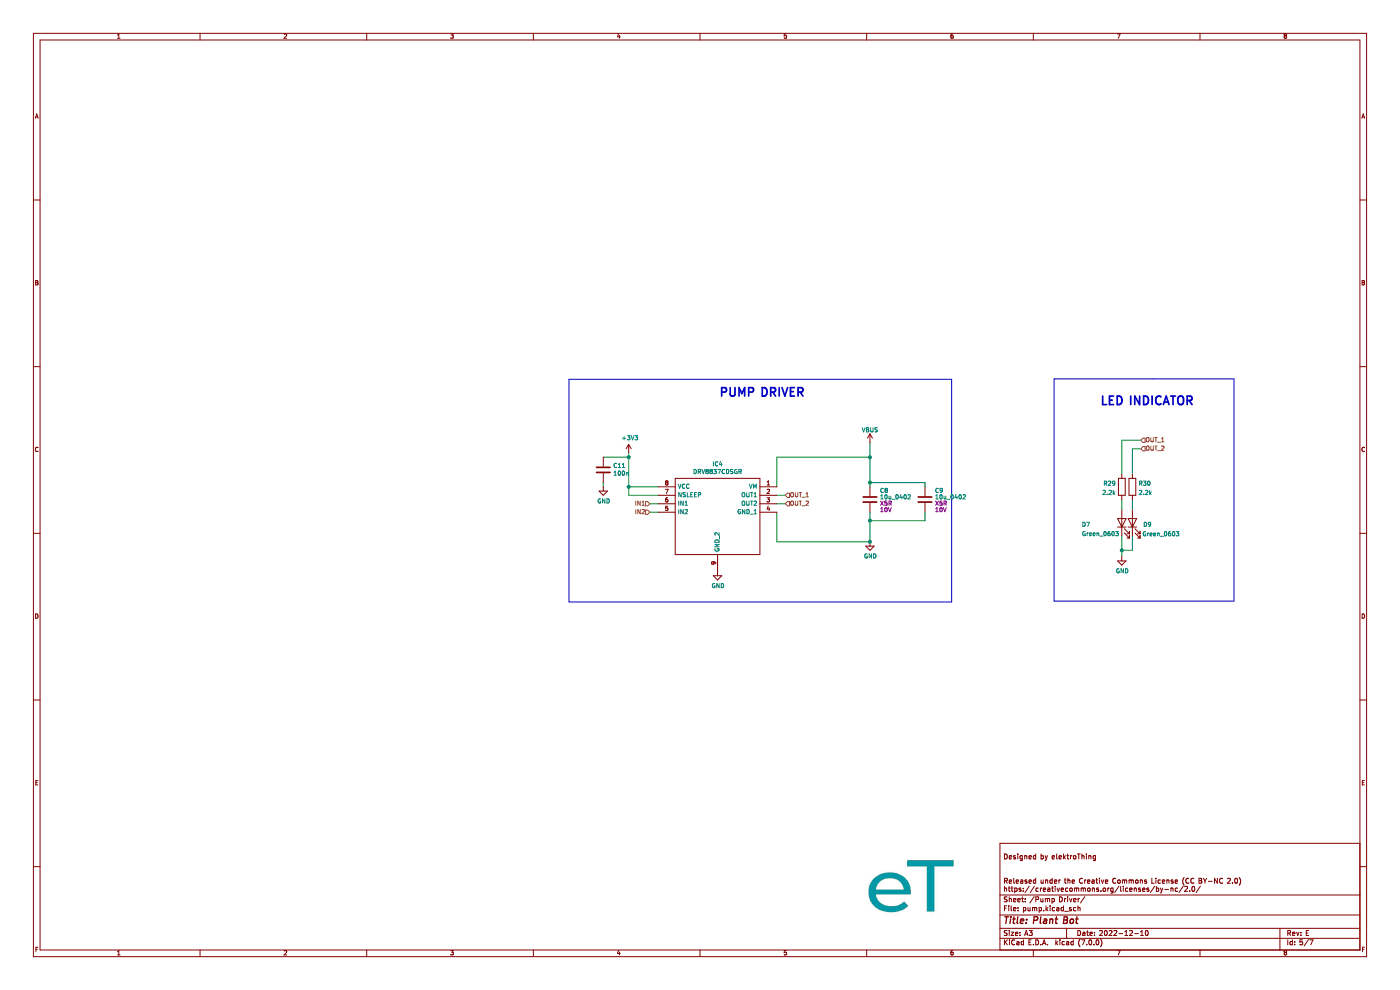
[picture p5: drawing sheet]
(kicad_sch (version 20230121) (generator eeschema)

 (paper "A3")

 (title_block
  (title "Plant Bot")
  (date "2022-12-10")
  (rev "E"))

 (lib_symbols
  (symbol "Capacitor_JLC:100n" (pin_numbers hide) (pin_names (offset 0.254)) (in_bom yes) (on_board yes)
   (property "Reference" "C" (at 0.635 2.54 0) (effects (font (size 1.27 1.27)) (justify left)))
   (property "Value" "100n" (at 0.635 -2.54 0) (effects (font (size 1.27 1.27)) (justify left)))
   (property "Footprint" "Capacitor_SMD:C_0402_1005Metric" (at 0.9652 -3.81 0) (effects (font (size 1.27 1.27)) hide))
   (property "Datasheet" "~" (at 0 0 0) (effects (font (size 1.27 1.27)) hide))
   (property "Type" "X7R" (at 0 0 0) (effects (font (size 1.27 1.27)) hide))
   (property "LCSC" "C307331" (at 0 0 0) (effects (font (size 1.27 1.27)) hide))
   (symbol "100n_0_1"
    (polyline (pts (xy -2.032 -0.762) (xy 2.032 -0.762)) (stroke (width 0.508) (type default)) (fill (type none)))
    (polyline (pts (xy -2.032 0.762) (xy 2.032 0.762)) (stroke (width 0.508) (type default)) (fill (type none))))
   (symbol "100n_1_1"
    (pin passive line (at 0 3.81 270) (length 2.794) (name "~" (effects (font (size 1.27 1.27)))) (number "1" (effects (font (size 1.27 1.27)))))
    (pin passive line (at 0 -3.81 90) (length 2.794) (name "~" (effects (font (size 1.27 1.27)))) (number "2" (effects (font (size 1.27 1.27)))))))
  (symbol "Capacitor_JLC:10u_0402" (pin_numbers hide) (pin_names (offset 0.254)) (in_bom yes) (on_board yes)
   (property "Reference" "C" (at 3.175 3.175 0) (effects (font (size 1.27 1.27)) (justify left)))
   (property "Value" "10u_0402" (at 3.175 1.27 0) (effects (font (size 1.27 1.27)) (justify left)))
   (property "Footprint" "Capacitor_SMD:C_0402_1005Metric" (at 32.385 -1.905 0) (effects (font (size 1.27 1.27)) hide))
   (property "Datasheet" "~" (at 0 0 0) (effects (font (size 1.27 1.27)) hide))
   (property "Type" "X5R" (at 5.08 -3.175 0) (effects (font (size 1.27 1.27))))
   (property "LCSC" "C315248" (at 19.685 0 0) (effects (font (size 1.27 1.27)) hide))
   (property "Voltage" "10V" (at 5.08 -1.27 0) (effects (font (size 1.27 1.27))))
   (symbol "10u_0402_0_1"
    (polyline (pts (xy -2.032 -0.762) (xy 2.032 -0.762)) (stroke (width 0.508) (type default)) (fill (type none)))
    (polyline (pts (xy -2.032 0.762) (xy 2.032 0.762)) (stroke (width 0.508) (type default)) (fill (type none))))
   (symbol "10u_0402_1_1"
    (pin passive line (at 0 3.81 270) (length 2.794) (name "~" (effects (font (size 1.27 1.27)))) (number "1" (effects (font (size 1.27 1.27)))))
    (pin passive line (at 0 -3.81 90) (length 2.794) (name "~" (effects (font (size 1.27 1.27)))) (number "2" (effects (font (size 1.27 1.27)))))))
  (symbol "Diode_JLC:Green_0603" (pin_numbers hide) (pin_names (offset 1.016) hide) (in_bom yes) (on_board yes)
   (property "Reference" "D" (at 0 5.08 0) (effects (font (size 1.27 1.27))))
   (property "Value" "Green_0603" (at 0 3.175 0) (effects (font (size 1.27 1.27))))
   (property "Footprint" "LED_SMD:LED_0603_1608Metric" (at 29.21 -1.27 0) (effects (font (size 1.27 1.27)) hide))
   (property "Datasheet" "https://datasheet.lcsc.com/lcsc/1811101510_Everlight-Elec-19-217-GHC-YR1S2-3T_C72043.pdf" (at 63.5 1.27 0) (effects (font (size 1.27 1.27)) hide))
   (property "LCSC" "C72043" (at 17.78 3.81 0) (effects (font (size 1.27 1.27)) hide))
   (symbol "Green_0603_0_1"
    (polyline (pts (xy -1.27 -1.27) (xy -1.27 1.27)) (stroke (width 0.254) (type default)) (fill (type none)))
    (polyline (pts (xy -1.27 0) (xy 1.27 0)) (stroke (width 0) (type default)) (fill (type none)))
    (polyline (pts (xy 1.27 -1.27) (xy 1.27 1.27) (xy -1.27 0) (xy 1.27 -1.27)) (stroke (width 0.254) (type default)) (fill (type none)))
    (polyline (pts (xy -3.048 -0.762) (xy -4.572 -2.286) (xy -3.81 -2.286) (xy -4.572 -2.286) (xy -4.572 -1.524)) (stroke (width 0) (type default)) (fill (type none)))
    (polyline (pts (xy -1.778 -0.762) (xy -3.302 -2.286) (xy -2.54 -2.286) (xy -3.302 -2.286) (xy -3.302 -1.524)) (stroke (width 0) (type default)) (fill (type none))))
   (symbol "Green_0603_1_1"
    (pin passive line (at -3.81 0 0) (length 2.54) (name "K" (effects (font (size 1.27 1.27)))) (number "1" (effects (font (size 1.27 1.27)))))
    (pin passive line (at 3.81 0 180) (length 2.54) (name "A" (effects (font (size 1.27 1.27)))) (number "2" (effects (font (size 1.27 1.27)))))))
  (symbol "Power-Drivers_JLC:DRV8837CDSGR" (pin_names (offset 0.762)) (in_bom yes) (on_board yes)
   (property "Reference" "IC" (at 31.75 7.62 0) (effects (font (size 1.27 1.27)) (justify left)))
   (property "Value" "DRV8837CDSGR" (at 31.75 5.08 0) (effects (font (size 1.27 1.27)) (justify left)))
   (property "Footprint" "SON50P200X200X80-9N" (at 31.75 2.54 0) (effects (font (size 1.27 1.27)) (justify left) hide))
   (property "Datasheet" "http://www.ti.com/lit/gpn/drv8837c" (at 31.75 0 0) (effects (font (size 1.27 1.27)) (justify left) hide))
   (property "Description" "1A Low-Voltage H-Bridge Driver" (at 31.75 -2.54 0) (effects (font (size 1.27 1.27)) (justify left) hide))
   (property "Height" "0.8" (at 31.75 -5.08 0) (effects (font (size 1.27 1.27)) (justify left) hide))
   (property "Manufacturer_Name" "Texas Instruments" (at 31.75 -7.62 0) (effects (font (size 1.27 1.27)) (justify left) hide))
   (property "Manufacturer_Part_Number" "DRV8837CDSGR" (at 31.75 -10.16 0) (effects (font (size 1.27 1.27)) (justify left) hide))
   (property "Mouser Part Number" "595-DRV8837CDSGR" (at 31.75 -12.7 0) (effects (font (size 1.27 1.27)) (justify left) hide))
   (property "Mouser Price/Stock" "https://www.mouser.co.uk/ProductDetail/Texas-Instruments/DRV8837CDSGR?qs=vcbl%252BK4rRlftuEtjGJGzZQ%3D%3D" (at 31.75 -15.24 0) (effects (font (size 1.27 1.27)) (justify left) hide))
   (property "Arrow Part Number" "DRV8837CDSGR" (at 31.75 -17.78 0) (effects (font (size 1.27 1.27)) (justify left) hide))
   (property "Arrow Price/Stock" "https://www.arrow.com/en/products/drv8837cdsgr/texas-instruments" (at 31.75 -20.32 0) (effects (font (size 1.27 1.27)) (justify left) hide))
   (property "LCSC" "C191000" (at 0 0 0) (effects (font (size 1.27 1.27)) hide))
   (symbol "DRV8837CDSGR_0_0"
    (pin passive line (at 0 0 0) (length 5.08) (name "VM" (effects (font (size 1.27 1.27)))) (number "1" (effects (font (size 1.27 1.27)))))
    (pin passive line (at 0 -2.54 0) (length 5.08) (name "OUT1" (effects (font (size 1.27 1.27)))) (number "2" (effects (font (size 1.27 1.27)))))
    (pin passive line (at 0 -5.08 0) (length 5.08) (name "OUT2" (effects (font (size 1.27 1.27)))) (number "3" (effects (font (size 1.27 1.27)))))
    (pin passive line (at 0 -7.62 0) (length 5.08) (name "GND_1" (effects (font (size 1.27 1.27)))) (number "4" (effects (font (size 1.27 1.27)))))
    (pin passive line (at 35.56 -7.62 180) (length 5.08) (name "IN2" (effects (font (size 1.27 1.27)))) (number "5" (effects (font (size 1.27 1.27)))))
    (pin passive line (at 35.56 -5.08 180) (length 5.08) (name "IN1" (effects (font (size 1.27 1.27)))) (number "6" (effects (font (size 1.27 1.27)))))
    (pin passive line (at 35.56 -2.54 180) (length 5.08) (name "NSLEEP" (effects (font (size 1.27 1.27)))) (number "7" (effects (font (size 1.27 1.27)))))
    (pin passive line (at 35.56 0 180) (length 5.08) (name "VCC" (effects (font (size 1.27 1.27)))) (number "8" (effects (font (size 1.27 1.27)))))
    (pin passive line (at 17.78 -25.4 90) (length 5.08) (name "GND_2" (effects (font (size 1.27 1.27)))) (number "9" (effects (font (size 1.27 1.27))))))
   (symbol "DRV8837CDSGR_0_1"
    (polyline (pts (xy 5.08 2.54) (xy 30.48 2.54) (xy 30.48 -20.32) (xy 5.08 -20.32) (xy 5.08 2.54)) (stroke (width 0.1524) (type default)) (fill (type none)))))
  (symbol "Resistor_JLC:2.2k" (pin_numbers hide) (pin_names (offset 0)) (in_bom yes) (on_board yes)
   (property "Reference" "R" (at 2.032 0 90) (effects (font (size 1.27 1.27))))
   (property "Value" "2.2k" (at 0 0 90) (effects (font (size 1.27 1.27))))
   (property "Footprint" "Resistor_SMD:R_0402_1005Metric" (at -1.778 0 90) (effects (font (size 1.27 1.27)) hide))
   (property "Datasheet" "~" (at 0 0 0) (effects (font (size 1.27 1.27)) hide))
   (property "LCSC" "C25879" (at 0 0 0) (effects (font (size 1.27 1.27)) hide))
   (symbol "2.2k_0_1"
    (rectangle (start -1.016 -2.54) (end 1.016 2.54) (stroke (width 0.254) (type default)) (fill (type none))))
   (symbol "2.2k_1_1"
    (pin passive line (at 0 3.81 270) (length 1.27) (name "~" (effects (font (size 1.27 1.27)))) (number "1" (effects (font (size 1.27 1.27)))))
    (pin passive line (at 0 -3.81 90) (length 1.27) (name "~" (effects (font (size 1.27 1.27)))) (number "2" (effects (font (size 1.27 1.27)))))))
  (symbol "power:+3V3" (power) (pin_names (offset 0)) (in_bom yes) (on_board yes)
   (property "Reference" "#PWR" (at 0 -3.81 0) (effects (font (size 1.27 1.27)) hide))
   (property "Value" "+3V3" (at 0 3.556 0) (effects (font (size 1.27 1.27))))
   (property "Footprint" "" (at 0 0 0) (effects (font (size 1.27 1.27)) hide))
   (property "Datasheet" "" (at 0 0 0) (effects (font (size 1.27 1.27)) hide))
   (symbol "+3V3_0_1"
    (polyline (pts (xy -0.762 1.27) (xy 0 2.54)) (stroke (width 0) (type default)) (fill (type none)))
    (polyline (pts (xy 0 0) (xy 0 2.54)) (stroke (width 0) (type default)) (fill (type none)))
    (polyline (pts (xy 0 2.54) (xy 0.762 1.27)) (stroke (width 0) (type default)) (fill (type none))))
   (symbol "+3V3_1_1"
    (pin power_in line (at 0 0 90) (length 0) hide (name "+3V3" (effects (font (size 1.27 1.27)))) (number "1" (effects (font (size 1.27 1.27)))))))
  (symbol "power:GND" (power) (pin_names (offset 0)) (in_bom yes) (on_board yes)
   (property "Reference" "#PWR" (at 0 -6.35 0) (effects (font (size 1.27 1.27)) hide))
   (property "Value" "GND" (at 0 -3.81 0) (effects (font (size 1.27 1.27))))
   (property "Footprint" "" (at 0 0 0) (effects (font (size 1.27 1.27)) hide))
   (property "Datasheet" "" (at 0 0 0) (effects (font (size 1.27 1.27)) hide))
   (symbol "GND_0_1"
    (polyline (pts (xy 0 0) (xy 0 -1.27) (xy 1.27 -1.27) (xy 0 -2.54) (xy -1.27 -1.27) (xy 0 -1.27)) (stroke (width 0) (type default)) (fill (type none))))
   (symbol "GND_1_1"
    (pin power_in line (at 0 0 270) (length 0) hide (name "GND" (effects (font (size 1.27 1.27)))) (number "1" (effects (font (size 1.27 1.27)))))))
  (symbol "power:VBUS" (power) (pin_names (offset 0)) (in_bom yes) (on_board yes)
   (property "Reference" "#PWR" (at 0 -3.81 0) (effects (font (size 1.27 1.27)) hide))
   (property "Value" "VBUS" (at 0 3.81 0) (effects (font (size 1.27 1.27))))
   (property "Footprint" "" (at 0 0 0) (effects (font (size 1.27 1.27)) hide))
   (property "Datasheet" "" (at 0 0 0) (effects (font (size 1.27 1.27)) hide))
   (symbol "VBUS_0_1"
    (polyline (pts (xy -0.762 1.27) (xy 0 2.54)) (stroke (width 0) (type default)) (fill (type none)))
    (polyline (pts (xy 0 0) (xy 0 2.54)) (stroke (width 0) (type default)) (fill (type none)))
    (polyline (pts (xy 0 2.54) (xy 0.762 1.27)) (stroke (width 0) (type default)) (fill (type none))))
   (symbol "VBUS_1_1"
    (pin power_in line (at 0 0 90) (length 0) hide (name "VBUS" (effects (font (size 1.27 1.27)))) (number "1" (effects (font (size 1.27 1.27))))))))

 (junction (at 260.985 162.56) (diameter 0) (color 0 0 0 0))
 (junction (at 188.595 137.16) (diameter 0) (color 0 0 0 0))
 (junction (at 336.55 165.1) (diameter 0) (color 0 0 0 0))
 (junction (at 188.595 146.05) (diameter 0) (color 0 0 0 0))
 (junction (at 260.985 137.16) (diameter 0) (color 0 0 0 0))
 (junction (at 260.985 144.78) (diameter 0) (color 0 0 0 0))
 (junction (at 260.985 156.21) (diameter 0) (color 0 0 0 0))

 (wire (pts (xy 339.725 165.1) (xy 336.55 165.1)) (stroke (width 0) (type default)))
 (polyline (pts (xy 316.23 180.34) (xy 316.23 113.665)) (stroke (width 0) (type default)))

 (wire (pts (xy 339.725 134.62) (xy 339.725 142.24)) (stroke (width 0) (type default)))
 (polyline (pts (xy 224.028 113.792) (xy 285.496 113.792)) (stroke (width 0) (type default)))
 (polyline (pts (xy 346.075 113.665) (xy 370.205 113.665)) (stroke (width 0) (type default)))

 (wire (pts (xy 260.985 144.78) (xy 260.985 146.05)) (stroke (width 0) (type default)))
 (wire (pts (xy 233.045 148.59) (xy 235.585 148.59)) (stroke (width 0) (type default)))
 (wire (pts (xy 197.485 146.05) (xy 188.595 146.05)) (stroke (width 0) (type default)))
 (wire (pts (xy 233.045 151.13) (xy 235.585 151.13)) (stroke (width 0) (type default)))
 (wire (pts (xy 260.985 156.21) (xy 277.495 156.21)) (stroke (width 0) (type default)))
 (wire (pts (xy 336.55 165.1) (xy 336.55 167.005)) (stroke (width 0) (type default)))
 (wire (pts (xy 260.985 156.21) (xy 260.985 162.56)) (stroke (width 0) (type default)))
 (polyline (pts (xy 170.688 180.594) (xy 170.688 113.792)) (stroke (width 0) (type default)))

 (wire (pts (xy 336.55 160.655) (xy 336.55 165.1)) (stroke (width 0) (type default)))
 (wire (pts (xy 342.265 132.08) (xy 336.55 132.08)) (stroke (width 0) (type default)))
 (wire (pts (xy 188.595 148.59) (xy 188.595 146.05)) (stroke (width 0) (type default)))
 (wire (pts (xy 233.045 146.05) (xy 233.045 137.16)) (stroke (width 0) (type default)))
 (wire (pts (xy 233.045 153.67) (xy 233.045 162.56)) (stroke (width 0) (type default)))
 (wire (pts (xy 233.045 162.56) (xy 260.985 162.56)) (stroke (width 0) (type default)))
 (wire (pts (xy 188.595 137.16) (xy 188.595 135.89)) (stroke (width 0) (type default)))
 (wire (pts (xy 336.55 149.86) (xy 336.55 153.035)) (stroke (width 0) (type default)))
 (wire (pts (xy 260.985 132.715) (xy 260.985 137.16)) (stroke (width 0) (type default)))
 (wire (pts (xy 277.495 153.67) (xy 277.495 156.21)) (stroke (width 0) (type default)))
 (polyline (pts (xy 285.496 180.594) (xy 170.688 180.594)) (stroke (width 0) (type default)))

 (wire (pts (xy 277.495 146.05) (xy 277.495 144.78)) (stroke (width 0) (type default)))
 (wire (pts (xy 260.985 153.67) (xy 260.985 156.21)) (stroke (width 0) (type default)))
 (wire (pts (xy 339.725 160.655) (xy 339.725 165.1)) (stroke (width 0) (type default)))
 (wire (pts (xy 233.045 137.16) (xy 260.985 137.16)) (stroke (width 0) (type default)))
 (wire (pts (xy 194.945 153.67) (xy 197.485 153.67)) (stroke (width 0) (type default)))
 (wire (pts (xy 180.975 144.78) (xy 180.975 146.05)) (stroke (width 0) (type default)))
 (polyline (pts (xy 370.205 113.665) (xy 370.205 180.34)) (stroke (width 0) (type default)))

 (wire (pts (xy 260.985 144.78) (xy 277.495 144.78)) (stroke (width 0) (type default)))
 (wire (pts (xy 180.975 137.16) (xy 188.595 137.16)) (stroke (width 0) (type default)))
 (wire (pts (xy 342.265 134.62) (xy 339.725 134.62)) (stroke (width 0) (type default)))
 (wire (pts (xy 339.725 149.86) (xy 339.725 153.035)) (stroke (width 0) (type default)))
 (polyline (pts (xy 370.205 180.34) (xy 316.23 180.34)) (stroke (width 0) (type default)))

 (wire (pts (xy 260.985 137.16) (xy 260.985 144.78)) (stroke (width 0) (type default)))
 (wire (pts (xy 188.595 137.16) (xy 188.595 146.05)) (stroke (width 0) (type default)))
 (polyline (pts (xy 170.688 113.792) (xy 224.028 113.792)) (stroke (width 0) (type default)))

 (wire (pts (xy 197.485 148.59) (xy 188.595 148.59)) (stroke (width 0) (type default)))
 (wire (pts (xy 194.945 151.13) (xy 197.485 151.13)) (stroke (width 0) (type default)))
 (wire (pts (xy 336.55 132.08) (xy 336.55 142.24)) (stroke (width 0) (type default)))
 (polyline (pts (xy 316.23 113.665) (xy 346.075 113.665)) (stroke (width 0) (type default)))
 (polyline (pts (xy 285.496 113.792) (xy 285.496 180.594)) (stroke (width 0) (type default)))

 (text "LED INDICATOR" (at 330.2 121.92 0) (effects (font (size 2.54 2.54) (thickness 0.508) bold) (justify left bottom)))
 (text "PUMP DRIVER" (at 215.9 119.38 0) (effects (font (size 2.54 2.54) (thickness 0.508) bold) (justify left bottom)))

 (hierarchical_label "OUT_2" (shape input) (at 235.585 151.13 0) (fields_autoplaced) (effects (font (size 1.27 1.27)) (justify left)))
 (hierarchical_label "IN1" (shape input) (at 194.945 151.13 180) (fields_autoplaced) (effects (font (size 1.27 1.27)) (justify right)))
 (hierarchical_label "IN2" (shape input) (at 194.945 153.67 180) (fields_autoplaced) (effects (font (size 1.27 1.27)) (justify right)))
 (hierarchical_label "OUT_1" (shape input) (at 235.585 148.59 0) (fields_autoplaced) (effects (font (size 1.27 1.27)) (justify left)))
 (hierarchical_label "OUT_2" (shape input) (at 342.265 134.62 0) (fields_autoplaced) (effects (font (size 1.27 1.27)) (justify left)))
 (hierarchical_label "OUT_1" (shape input) (at 342.265 132.08 0) (fields_autoplaced) (effects (font (size 1.27 1.27)) (justify left)))

 (symbol (lib_id "power:VBUS") (at 260.985 132.715 0) (unit 1) (in_bom yes) (on_board yes) (dnp no) (fields_autoplaced)
  (property "Reference" "#PWR0122" (at 260.985 136.525 0) (effects (font (size 1.27 1.27)) hide))
  (property "Value" "VBUS" (at 260.985 129.1105 0) (effects (font (size 1.27 1.27))))
  (property "Footprint" "" (at 260.985 132.715 0) (effects (font (size 1.27 1.27)) hide))
  (property "Datasheet" "" (at 260.985 132.715 0) (effects (font (size 1.27 1.27)) hide)) (pin "1"))

 (symbol (lib_id "Power-Drivers_JLC:DRV8837CDSGR") (at 233.045 146.05 0) (mirror y) (unit 1) (in_bom yes) (on_board yes) (dnp no)
  (property "Reference" "IC4" (at 215.265 139.319 0) (effects (font (size 1.27 1.27))))
  (property "Value" "DRV8837CDSGR" (at 215.265 141.6304 0) (effects (font (size 1.27 1.27))))
  (property "Footprint" "SON50P200X200X80-9N" (at 201.295 143.51 0) (effects (font (size 1.27 1.27)) (justify left) hide))
  (property "Datasheet" "http://www.ti.com/lit/gpn/drv8837c" (at 201.295 146.05 0) (effects (font (size 1.27 1.27)) (justify left) hide))
  (property "Description" "1A Low-Voltage H-Bridge Driver" (at 201.295 148.59 0) (effects (font (size 1.27 1.27)) (justify left) hide))
  (property "Height" "0.8" (at 201.295 151.13 0) (effects (font (size 1.27 1.27)) (justify left) hide))
  (property "Manufacturer_Name" "Texas Instruments" (at 201.295 153.67 0) (effects (font (size 1.27 1.27)) (justify left) hide))
  (property "Manufacturer_Part_Number" "DRV8837CDSGR" (at 201.295 156.21 0) (effects (font (size 1.27 1.27)) (justify left) hide))
  (property "Mouser Part Number" "595-DRV8837CDSGR" (at 201.295 158.75 0) (effects (font (size 1.27 1.27)) (justify left) hide))
  (property "Mouser Price/Stock" "https://www.mouser.co.uk/ProductDetail/Texas-Instruments/DRV8837CDSGR?qs=vcbl%252BK4rRlftuEtjGJGzZQ%3D%3D" (at 201.295 161.29 0) (effects (font (size 1.27 1.27)) (justify left) hide))
  (property "Arrow Part Number" "DRV8837CDSGR" (at 201.295 163.83 0) (effects (font (size 1.27 1.27)) (justify left) hide))
  (property "Arrow Price/Stock" "https://www.arrow.com/en/products/drv8837cdsgr/texas-instruments" (at 201.295 166.37 0) (effects (font (size 1.27 1.27)) (justify left) hide))
  (property "LCSC" "C191000" (at 233.045 146.05 0) (effects (font (size 1.27 1.27)) hide)) (pin "1") (pin "2") (pin "3") (pin "4") (pin "5") (pin "6") (pin "7") (pin "8") (pin "9"))

 (symbol (lib_id "power:GND") (at 215.265 171.45 0) (unit 1) (in_bom yes) (on_board yes) (dnp no)
  (property "Reference" "#PWR0129" (at 215.265 177.8 0) (effects (font (size 1.27 1.27)) hide))
  (property "Value" "GND" (at 215.392 175.8442 0) (effects (font (size 1.27 1.27))))
  (property "Footprint" "" (at 215.265 171.45 0) (effects (font (size 1.27 1.27)) hide))
  (property "Datasheet" "" (at 215.265 171.45 0) (effects (font (size 1.27 1.27)) hide)) (pin "1"))

 (symbol (lib_id "Capacitor_JLC:100n") (at 180.975 140.97 0) (unit 1) (in_bom yes) (on_board yes) (dnp no)
  (property "Reference" "C11" (at 183.896 139.8016 0) (effects (font (size 1.27 1.27)) (justify left)))
  (property "Value" "100n" (at 183.896 142.113 0) (effects (font (size 1.27 1.27)) (justify left)))
  (property "Footprint" "Capacitor_SMD:C_0402_1005Metric" (at 181.9402 144.78 0) (effects (font (size 1.27 1.27)) hide))
  (property "Datasheet" "~" (at 180.975 140.97 0) (effects (font (size 1.27 1.27)) hide))
  (property "Type" "X7R" (at 180.975 140.97 0) (effects (font (size 1.27 1.27)) hide))
  (property "LCSC" "C307331" (at 180.975 140.97 0) (effects (font (size 1.27 1.27)) hide)) (pin "1") (pin "2"))

 (symbol (lib_id "power:GND") (at 180.975 146.05 0) (unit 1) (in_bom yes) (on_board yes) (dnp no)
  (property "Reference" "#PWR0131" (at 180.975 152.4 0) (effects (font (size 1.27 1.27)) hide))
  (property "Value" "GND" (at 181.102 150.4442 0) (effects (font (size 1.27 1.27))))
  (property "Footprint" "" (at 180.975 146.05 0) (effects (font (size 1.27 1.27)) hide))
  (property "Datasheet" "" (at 180.975 146.05 0) (effects (font (size 1.27 1.27)) hide)) (pin "1"))

 (symbol (lib_id "Diode_JLC:Green_0603") (at 339.725 156.845 90) (unit 1) (in_bom yes) (on_board yes) (dnp no)
  (property "Reference" "D9" (at 342.9 157.48 90) (effects (font (size 1.27 1.27)) (justify right)))
  (property "Value" "Green_0603" (at 342.646 160.2991 90) (effects (font (size 1.27 1.27)) (justify right)))
  (property "Footprint" "LED_SMD:LED_0603_1608Metric" (at 340.995 127.635 0) (effects (font (size 1.27 1.27)) hide))
  (property "Datasheet" "https://datasheet.lcsc.com/lcsc/1811101510_Everlight-Elec-19-217-GHC-YR1S2-3T_C72043.pdf" (at 338.455 93.345 0) (effects (font (size 1.27 1.27)) hide))
  (property "LCSC" "C72043" (at 335.915 139.065 0) (effects (font (size 1.27 1.27)) hide)) (pin "1") (pin "2"))

 (symbol (lib_id "power:+3V3") (at 188.595 135.89 0) (unit 1) (in_bom yes) (on_board yes) (dnp no)
  (property "Reference" "#PWR0130" (at 188.595 139.7 0) (effects (font (size 1.27 1.27)) hide))
  (property "Value" "+3V3" (at 188.976 131.4958 0) (effects (font (size 1.27 1.27))))
  (property "Footprint" "" (at 188.595 135.89 0) (effects (font (size 1.27 1.27)) hide))
  (property "Datasheet" "" (at 188.595 135.89 0) (effects (font (size 1.27 1.27)) hide)) (pin "1"))

 (symbol (lib_id "Resistor_JLC:2.2k") (at 336.55 146.05 0) (mirror x) (unit 1) (in_bom yes) (on_board yes) (dnp no) (fields_autoplaced)
  (property "Reference" "R29" (at 334.7721 145.1415 0) (effects (font (size 1.27 1.27)) (justify right)))
  (property "Value" "2.2k" (at 334.7721 147.9166 0) (effects (font (size 1.27 1.27)) (justify right)))
  (property "Footprint" "Resistor_SMD:R_0402_1005Metric" (at 334.772 146.05 90) (effects (font (size 1.27 1.27)) hide))
  (property "Datasheet" "~" (at 336.55 146.05 0) (effects (font (size 1.27 1.27)) hide))
  (property "LCSC" "C25879" (at 336.55 146.05 0) (effects (font (size 1.27 1.27)) hide)) (pin "1") (pin "2"))

 (symbol (lib_id "Capacitor_JLC:10u_0402") (at 260.985 149.86 0) (unit 1) (in_bom yes) (on_board yes) (dnp no) (fields_autoplaced)
  (property "Reference" "C8" (at 263.906 147.2953 0) (effects (font (size 1.27 1.27)) (justify left)))
  (property "Value" "10u_0402" (at 263.906 149.2163 0) (effects (font (size 1.27 1.27)) (justify left)))
  (property "Footprint" "Capacitor_SMD:C_0402_1005Metric" (at 293.37 151.765 0) (effects (font (size 1.27 1.27)) hide))
  (property "Datasheet" "~" (at 260.985 149.86 0) (effects (font (size 1.27 1.27)) hide))
  (property "Type" "X5R" (at 263.906 151.1373 0) (effects (font (size 1.27 1.27)) (justify left)))
  (property "LCSC" "C315248" (at 280.67 149.86 0) (effects (font (size 1.27 1.27)) hide))
  (property "Voltage" "10V" (at 263.906 153.0583 0) (effects (font (size 1.27 1.27)) (justify left))) (pin "1") (pin "2"))

 (symbol (lib_id "Resistor_JLC:2.2k") (at 339.725 146.05 0) (unit 1) (in_bom yes) (on_board yes) (dnp no) (fields_autoplaced)
  (property "Reference" "R30" (at 341.503 145.1415 0) (effects (font (size 1.27 1.27)) (justify left)))
  (property "Value" "2.2k" (at 341.503 147.9166 0) (effects (font (size 1.27 1.27)) (justify left)))
  (property "Footprint" "Resistor_SMD:R_0402_1005Metric" (at 337.947 146.05 90) (effects (font (size 1.27 1.27)) hide))
  (property "Datasheet" "~" (at 339.725 146.05 0) (effects (font (size 1.27 1.27)) hide))
  (property "LCSC" "C25879" (at 339.725 146.05 0) (effects (font (size 1.27 1.27)) hide)) (pin "1") (pin "2"))

 (symbol (lib_id "power:GND") (at 336.55 167.005 0) (unit 1) (in_bom yes) (on_board yes) (dnp no)
  (property "Reference" "#PWR0144" (at 336.55 173.355 0) (effects (font (size 1.27 1.27)) hide))
  (property "Value" "GND" (at 336.677 171.3992 0) (effects (font (size 1.27 1.27))))
  (property "Footprint" "" (at 336.55 167.005 0) (effects (font (size 1.27 1.27)) hide))
  (property "Datasheet" "" (at 336.55 167.005 0) (effects (font (size 1.27 1.27)) hide)) (pin "1"))

 (symbol (lib_id "Diode_JLC:Green_0603") (at 336.55 156.845 90) (unit 1) (in_bom yes) (on_board yes) (dnp no)
  (property "Reference" "D7" (at 324.485 157.48 90) (effects (font (size 1.27 1.27)) (justify right)))
  (property "Value" "Green_0603" (at 324.485 160.2551 90) (effects (font (size 1.27 1.27)) (justify right)))
  (property "Footprint" "LED_SMD:LED_0603_1608Metric" (at 337.82 127.635 0) (effects (font (size 1.27 1.27)) hide))
  (property "Datasheet" "https://datasheet.lcsc.com/lcsc/1811101510_Everlight-Elec-19-217-GHC-YR1S2-3T_C72043.pdf" (at 335.28 93.345 0) (effects (font (size 1.27 1.27)) hide))
  (property "LCSC" "C72043" (at 332.74 139.065 0) (effects (font (size 1.27 1.27)) hide)) (pin "1") (pin "2"))

 (symbol (lib_id "Capacitor_JLC:10u_0402") (at 277.495 149.86 0) (unit 1) (in_bom yes) (on_board yes) (dnp no) (fields_autoplaced)
  (property "Reference" "C9" (at 280.416 147.2953 0) (effects (font (size 1.27 1.27)) (justify left)))
  (property "Value" "10u_0402" (at 280.416 149.2163 0) (effects (font (size 1.27 1.27)) (justify left)))
  (property "Footprint" "Capacitor_SMD:C_0402_1005Metric" (at 309.88 151.765 0) (effects (font (size 1.27 1.27)) hide))
  (property "Datasheet" "~" (at 277.495 149.86 0) (effects (font (size 1.27 1.27)) hide))
  (property "Type" "X5R" (at 280.416 151.1373 0) (effects (font (size 1.27 1.27)) (justify left)))
  (property "LCSC" "C315248" (at 297.18 149.86 0) (effects (font (size 1.27 1.27)) hide))
  (property "Voltage" "10V" (at 280.416 153.0583 0) (effects (font (size 1.27 1.27)) (justify left))) (pin "1") (pin "2"))

 (symbol (lib_id "power:GND") (at 260.985 162.56 0) (unit 1) (in_bom yes) (on_board yes) (dnp no)
  (property "Reference" "#PWR0128" (at 260.985 168.91 0) (effects (font (size 1.27 1.27)) hide))
  (property "Value" "GND" (at 261.112 166.9542 0) (effects (font (size 1.27 1.27))))
  (property "Footprint" "" (at 260.985 162.56 0) (effects (font (size 1.27 1.27)) hide))
  (property "Datasheet" "" (at 260.985 162.56 0) (effects (font (size 1.27 1.27)) hide)) (pin "1")))
